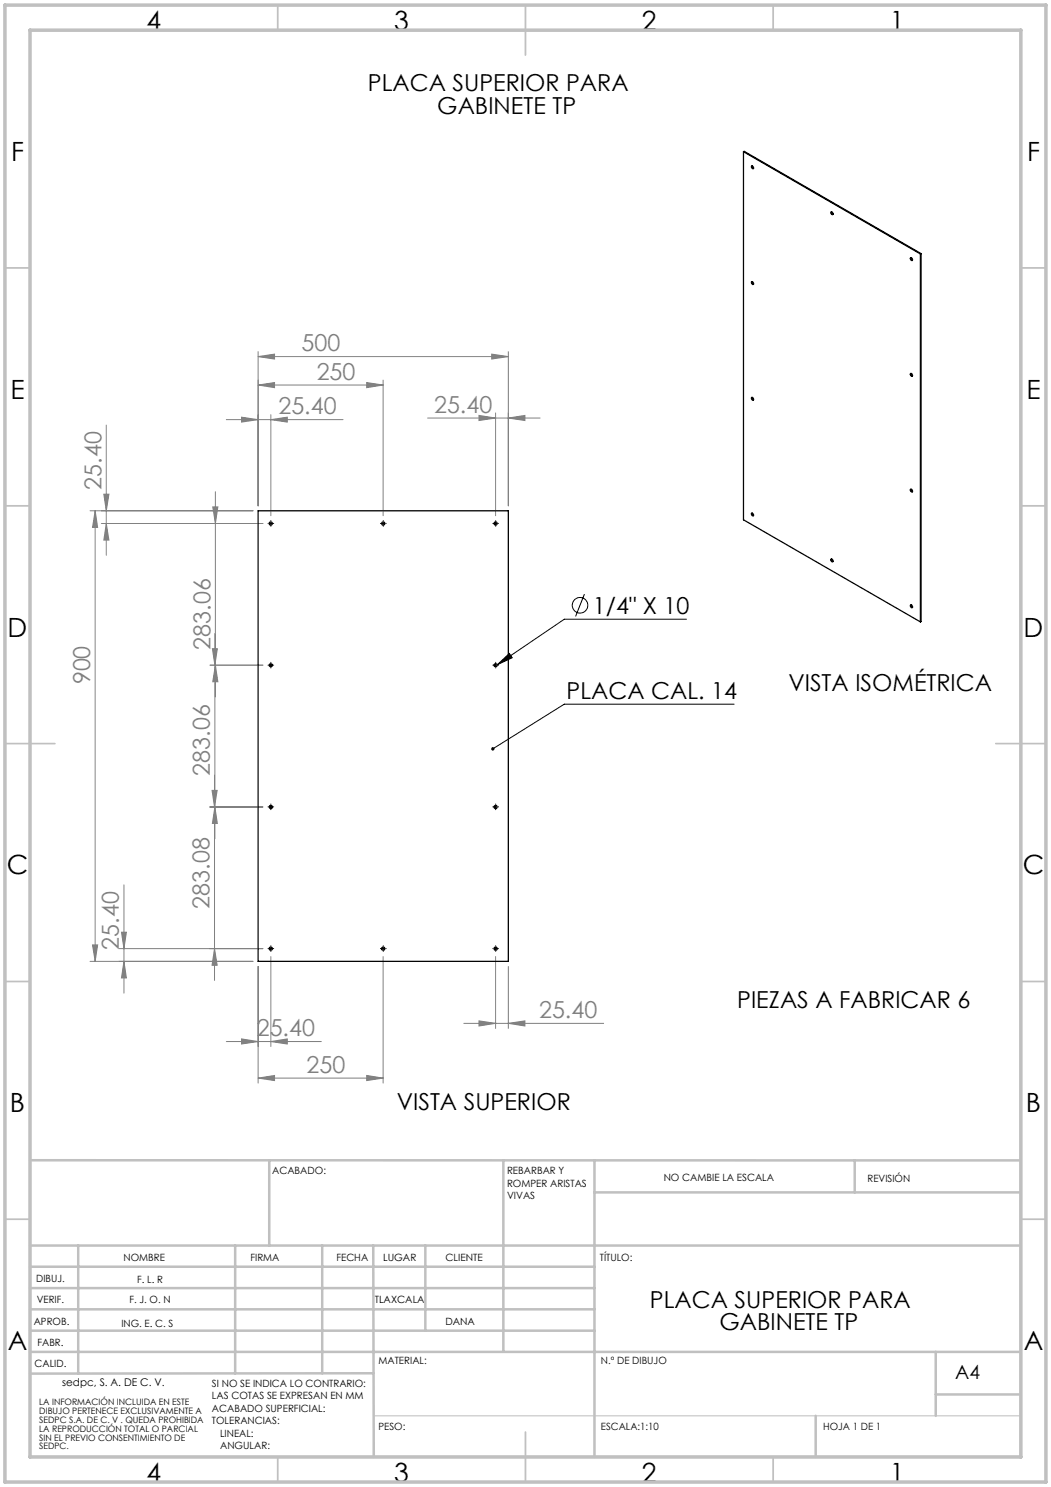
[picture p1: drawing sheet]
<svg xmlns="http://www.w3.org/2000/svg" width="210mm" height="297mm" viewBox="0 0 210 297" stroke-linecap="round" stroke-linejoin="round" font-family="sans-serif">
<g fill="none" stroke="#000" stroke-width=".2">
<path d="M53.9 104.6h.5M54.1 104.3v.5M76.3 104.6h.5M76.6 104.3v.5M98.8 104.6h.5M99 104.3v.5M116.8 118.7l-1.8 4.4M53.9 132.9h.5M54.1 132.6v.5M98.8 132.9h.5M99 132.6v.5M99.3 132.8l2.5-2.3 .5 .9z"/>
<path d="M137.2 123.7h-24.5l-13.4 9.1M146.7 140.6h-34l-14.2 9M53.9 161.2h.5M54.1 160.9v.5M98.8 161.2h.5M99 160.9v.5M53.9 189.5h.5M54.1 189.2v.5M76.3 189.5h.5M76.6 189.2v.5M98.8 189.5h.5M99 189.2v.5"/>
<circle cx="115.9" cy="120.9" r="1.55"/>
</g>
<g fill="none" stroke="#808080" stroke-width=".2">
<path d="M51.6 71.2l3.3-.5v1zM51.6 76.9l3.3-.5v1zM51.6 70.2v30.8M51.6 71.2h50M51.6 76.9h25M73.3 76.4l3.3 .5-3.3 .5zM76.6 75.9v27.1M98.2 70.7l3.4 .5-3.4 .5zM101.6 70.2v30.8M20.7 98.7h1.1l-.6 3.3zM21.2 84.9v26M43 98.2v41"/>
<path d="M45.2 83.8h23.3M48.3 83.3l3.3 .5-3.3 .5zM54.1 83.8l3.3-.5v1zM54.1 82.8v20.2M85.4 83.5h22.5M95.7 83l3.3 .5-3.3 .5zM99 82.5v20.5M101.6 83.5l3.3-.5v1zM18 102h32.6M19 102l.5 3.3h-1zM19 102v90M20.2 104.6h32.3"/>
<path d="M21.2 104.6l.6 3.3h-1.1zM42.5 101.2h1l-.5 3.4zM41.9 132.9h10.6M42.4 129.6h1l-.5 3.3zM42.9 126.5v41M43 132.9l.5 3.3h-1zM42.4 157.9h1l-.5 3.3zM42.9 154.8v41M24.8 176.7v21.7M41.9 161.2h10.6M42.9 161.2l.5 3.3h-1zM18 192h32.6"/>
<path d="M18.5 188.7h1l-.5 3.3zM23.8 189.5h28.7M24.3 186.2h1l-.5 3.3zM24.8 192l.5 3.3h-1zM42.9 189.5l.5 3.3h-1zM51.6 193v23.3M54.1 191.1v17.9M76.6 191.1v25.2M99 191.1v14.3M101.6 193v12.4M45.2 208h19M48.3 207.5l3.3 .5-3.3 .5z"/>
<path d="M51.6 215.3l3.3-.5v1zM51.6 215.3h25M54.1 208l3.3-.5v1zM73.3 214.8l3.3 .5-3.3 .5zM92.7 204.4h27.9M95.7 203.9l3.3 .5-3.3 .5zM101.6 204.4l3.3-.5v1z"/>
</g>
<g fill="none" stroke="#000" stroke-width=".2" stroke-dasharray="15.2 1.3 1.3 1.3">
<path d="M53.6 104.5h.1M54.1 104h.1M54.1 105v.1M54.6 104.5h.1M76.1 104.5h-.1M76.6 104h.1M76.6 105v.1M77.1 104.5h.1M98.5 104.5h.1M99 104h.1M99 105v.1M99.5 104.5h.1"/>
<path d="M53.6 132.9h.1M54.1 132.4v-.1M54.1 133.4h.1M54.6 132.9h.1M98.5 132.9h.1M99 132.4v-.1M99 133.4h.1M99.5 132.9h.1M53.6 161.2h.1M54.1 160.7v-.1M54.1 161.7h.1M54.6 161.2h.1"/>
<path d="M98.5 161.2h.1M99 160.7v-.1M99 161.7h.1M99.5 161.2h.1M53.6 189.5h.1M54.1 189v-.1M54.1 190h.1M54.6 189.5h.1M76.1 189.5h-.1M76.6 189v-.1M76.6 190h.1M77.1 189.5h.1"/>
<path d="M98.5 189.5h.1M99 189v-.1M99 190h.1M99.5 189.5h.1"/>
</g>
<path d="M74.6 282.8h129.4" fill="none" stroke="#c0c0c0" stroke-width=".2"/>
<g fill="none" stroke="#c0c0c0" stroke-width=".35">
<path d="M55.5 1v5M105 1v10M154.5 1v5M1 53.5h5M204 53.5h5M1 101h5M204 101h5M1 148.5h10M199 148.5h10M1 196h5M204 196h5M1 243.5h5"/>
<path d="M204 243.5h5M55.5 291v5M105 286v10M154.5 291v5"/>
</g>
<g fill="none" stroke="#c0c0c0" stroke-width=".5">
<path d="M6 231.7l198 .1M53.8 231.8v17M100.6 231.8v38.2M118.8 231.8v59.2M118.8 238.2h85.2M170.8 231.8v6.4M6 248.8h198M6 257.3h112.8M6 253h112.8M15.6 248.8v25.6M47 248.8v25.5M64.4 248.8v25.5"/>
<path d="M74.6 248.8l.1 42.2M85 248.8v17M6 265.8h112.8M6 261.5h112.8M6 270h198M74.6 274.3l-68.6 .1M187 270v12.8M187 278.5h17M163 282.8v8.2"/>
</g>
<path d="M1 1h208v295h-208zM6 6h198v285h-198z" fill="none" stroke="#c0c0c0" stroke-width=".7"/>
<path d="M99.3 132.8l2.5-2.3 .5 .9zM98.3 149.3l-.1 .5 .3-.2-.3 .2a.33 .33 0 0 0 .4 .1 .33 .33 0 0 0 .1-.5 .33 .33 0 0 0-.4-.1z" fill="#000"/>
<g fill="#808080">
<path d="M98.2 70.7l3.4 .5-3.4 .5zM51.6 71.2l3.3-.5v1z"/>
<path d="M51.6 76.9l3.3-.5v1zM73.3 76.4l3.3 .5-3.3 .5zM48.3 83.3l3.3 .5-3.3 .5zM54.1 83.8l3.3-.5v1zM95.7 203.9l3.3 .5-3.3 .5zM101.6 204.4l3.3-.5v1zM51.6 215.3l3.3-.5v1zM73.3 214.8l3.3 .5-3.3 .5zM48.3 207.5l3.3 .5-3.3 .5zM54.1 208l3.3-.5v1z"/>
<path d="M101.6 83.5l3.3-.5v1zM95.7 83l3.3 .5-3.3 .5z"/>
<path d="M24.8 192l.5 3.3h-1zM24.3 186.2h1l-.5 3.3zM43 132.9l.5 3.3h-1zM42.5 101.2h1l-.5 3.4z"/>
<path d="M19 102l.5 3.3h-1zM18.5 188.7h1l-.5 3.3zM20.7 98.7h1.1l-.6 3.3zM21.2 104.6l.6 3.3h-1.1zM42.4 129.6h1l-.5 3.3zM42.9 161.2l.5 3.3h-1zM42.4 157.9h1l-.5 3.3zM42.9 189.5l.5 3.3h-1z"/>
</g>
<g fill="none" stroke="#000" stroke-width=".25">
<path d="M148.6 30.3l35.3 20.4M148.6 30.3l.1-.1 35.3 20.5M148.6 30.3v73.5l35.3 20.4M150.2 33.2a.29 .29 0 0 1 .3 .1 .29 .29 0 0 1-.1 .4l-.3-.3zM150.3 33.1v.3l.3 .3M150.2 56.3a.31 .31 0 0 1 .3 .2 .31 .31 0 0 1-.1 .3l-.2-.2zM150.3 56.3l.3 .5M166.1 42.3h.1a.27 .27 0 0 1 .2 .3 .27 .27 0 0 1-.1 .3l-.3-.3zM166.2 42.3v.3l.2 .2M181.9 51.5a.28 .28 0 0 1 .4 .2 .28 .28 0 0 1-.1 .3l-.2-.1zM182 51.5l.1 .2 .2 .3M183.9 50.7v73.5"/>
<path d="M184 50.7v73.4l-.1 .1M184 50.7h-.1M150.2 79.4a.28 .28 0 0 1 .4 .2 .28 .28 0 0 1-.3 .3zM150.3 79.4v.3l.3 .2M182 74.6a.3 .3 0 0 1 .3 .2 .3 .3 0 0 1-.1 .3l-.3-.2zM182 74.6l.1 .3 .2 .2M181.9 97.8a.28 .28 0 0 1 .4 .1 .28 .28 0 0 1-.1 .4zM182 97.7l.3 .5M51.6 102h50v90h-50zM150.1 102.5a.28 .28 0 0 1 .4 .2 .28 .28 0 0 1-.1 .3zM150.3 102.5v.3l.3 .2M166.1 111.7a.31 .31 0 0 1 .3 .1 .31 .31 0 0 1-.1 .4l-.2-.2z"/>
<path d="M166.2 111.7v.2l.2 .2M182 120.8a.27 .27 0 0 1 .3 .2 .27 .27 0 0 1-.2 .4l-.2-.3zM182 120.8l.1 .3 .2 .2"/>
<circle cx="54.1" cy="104.6" r=".33"/>
<circle cx="76.6" cy="104.6" r=".32"/>
<circle cx="99" cy="104.6" r=".33"/>
<circle cx="54.1" cy="132.9" r=".32"/>
<circle cx="99" cy="132.9" r=".32"/>
<circle cx="54.1" cy="161.2" r=".33"/>
<circle cx="99" cy="161.2" r=".33"/>
<circle cx="54.1" cy="189.5" r=".32"/>
<circle cx="76.6" cy="189.5" r=".33"/>
<circle cx="99" cy="189.5" r=".32"/>
</g>
<g font-size="5.3">
<text x="29.3" y="5.9">4</text>
<text x="78.8" y="5.9">3</text>
<text x="128.3" y="5.9">2</text>
<text x="177.8" y="5.9">1</text>
<text x="2.2" y="32.2">F</text>
<text x="205.2" y="32.2">F</text>
<text x="2.1" y="79.7">E</text>
<text x="205.1" y="79.7">E</text>
<text x="1.5" y="127.2">D</text>
<text x="204.5" y="127.2">D</text>
<text x="1.3" y="174.7">C</text>
<text x="204.3" y="174.7">C</text>
<text x="2" y="222.2">B</text>
<text x="205" y="222.2">B</text>
<text x="1.5" y="269.7">A</text>
<text x="204.5" y="269.7">A</text>
<text x="29.3" y="295.9">4</text>
<text x="78.8" y="295.9">3</text>
<text x="128.3" y="295.9">2</text>
<text x="177.8" y="295.9">1</text>
</g>
<g font-size="4.7">
<text x="73.5" y="18.2">PLACA SUPERIOR PARA</text>
<text x="87.4" y="22.7">GABINETE TP</text>
<text x="118.5" y="122.6">1/4&quot; X 10</text>
<text x="113.2" y="139.6">PLACA CAL. 14</text>
<text x="157.5" y="138">VISTA ISOMÉTRICA</text>
<text x="147.3" y="201.4">PIEZAS A FABRICAR 6</text>
<text x="79.3" y="221.7">VISTA SUPERIOR</text>
<text x="129.9" y="261.2">PLACA SUPERIOR PARA</text>
<text x="143.8" y="265.7">GABINETE TP</text>
</g>
<g font-size="4.7" fill="#808080">
<text x="60.2" y="70.2">500</text>
<text x="63.3" y="75.9">250</text>
<text x="55.6" y="82.8">25.40</text>
<text x="86.7" y="82.5">25.40</text>
<text x="20.3" y="97.8" transform="rotate(-90 20.3 97.8)">25.40</text>
<text x="42" y="129.7" transform="rotate(-90 42 129.7)">283.06</text>
<text x="18" y="136.7" transform="rotate(-90 18 136.7)">900</text>
<text x="41.9" y="154.9" transform="rotate(-90 41.9 154.9)">283.06</text>
<text x="41.9" y="181.5" transform="rotate(-90 41.9 181.5)">283.08</text>
<text x="23.8" y="189.7" transform="rotate(-90 23.8 189.7)">25.40</text>
<text x="107.7" y="203.4">25.40</text>
<text x="51.3" y="207">25.40</text>
<text x="61.3" y="214.3">250</text>
</g>
<text font-size="3.9" x="190.9" y="275.5">A4</text>
<text font-size="2.1" x="12.4" y="276.7">sedpc, S. A. DE C. V.</text>
<g font-size="2">
<text x="54.4" y="234.6">ACABADO:</text>
<text x="101.3" y="234.5">REBARBAR Y</text>
<text x="101.3" y="237">ROMPER ARISTAS</text>
<text x="101.3" y="239.5">VIVAS</text>
<text x="132.6" y="236">NO CAMBIE LA ESCALA</text>
<text x="173.3" y="236.2">REVISIÓN</text>
<text x="24.7" y="251.9">NOMBRE</text>
<text x="50" y="251.9">FIRMA</text>
<text x="67.2" y="251.9">FECHA</text>
<text x="76.5" y="251.9">LUGAR</text>
<text x="89" y="251.9">CLIENTE</text>
<text x="119.9" y="251.9">TÍTULO:</text>
<text x="7.2" y="256.1">DIBUJ.</text>
<text x="27.4" y="256.2">F. L. R</text>
<text x="7.4" y="260.3">VERIF.</text>
<text x="25.9" y="260.3">F. J. O. N</text>
<text x="74.9" y="260.3">TLAXCALA</text>
<text x="6.7" y="264.5">APROB.</text>
<text x="7.5" y="268.8">FABR.</text>
<text x="24.3" y="265">ING. E. C. S</text>
<text x="89" y="264.6">DANA</text>
<text x="6.9" y="273">CALID.</text>
<text x="75.6" y="272.5">MATERIAL:</text>
<text x="120.1" y="272.5">N.º DE DIBUJO</text>
<text x="42.4" y="277">SI NO SE INDICA LO CONTRARIO:</text>
<text x="42.4" y="279.5">LAS COTAS SE EXPRESAN EN MM</text>
<text x="42.4" y="282">ACABADO SUPERFICIAL:</text>
<text x="42.4" y="284.5">TOLERANCIAS:</text>
<text x="44" y="287">LINEAL:</text>
<text x="75.6" y="285.5">PESO:</text>
<text x="120.1" y="285.6">ESCALA:1:10</text>
<text x="164.5" y="285.6">HOJA 1 DE 1</text>
<text x="44" y="289.5">ANGULAR:</text>
</g>
<g font-size="1.8">
<text x="7.9" y="280.7">LA INFORMACIÓN INCLUIDA EN ESTE</text>
<text x="7.9" y="282.5">DIBUJO PERTENECE EXCLUSIVAMENTE A</text>
<text x="7.9" y="284.2">SEDPC S.A. DE C. V . QUEDA PROHIBIDA</text>
<text x="7.9" y="286">LA REPRODUCCIÓN TOTAL O PARCIAL</text>
<text x="7.9" y="287.7">SIN EL PREVIO CONSENTIMIENTO DE</text>
<text x="7.9" y="289.5">SEDPC.</text>
</g>
</svg>
